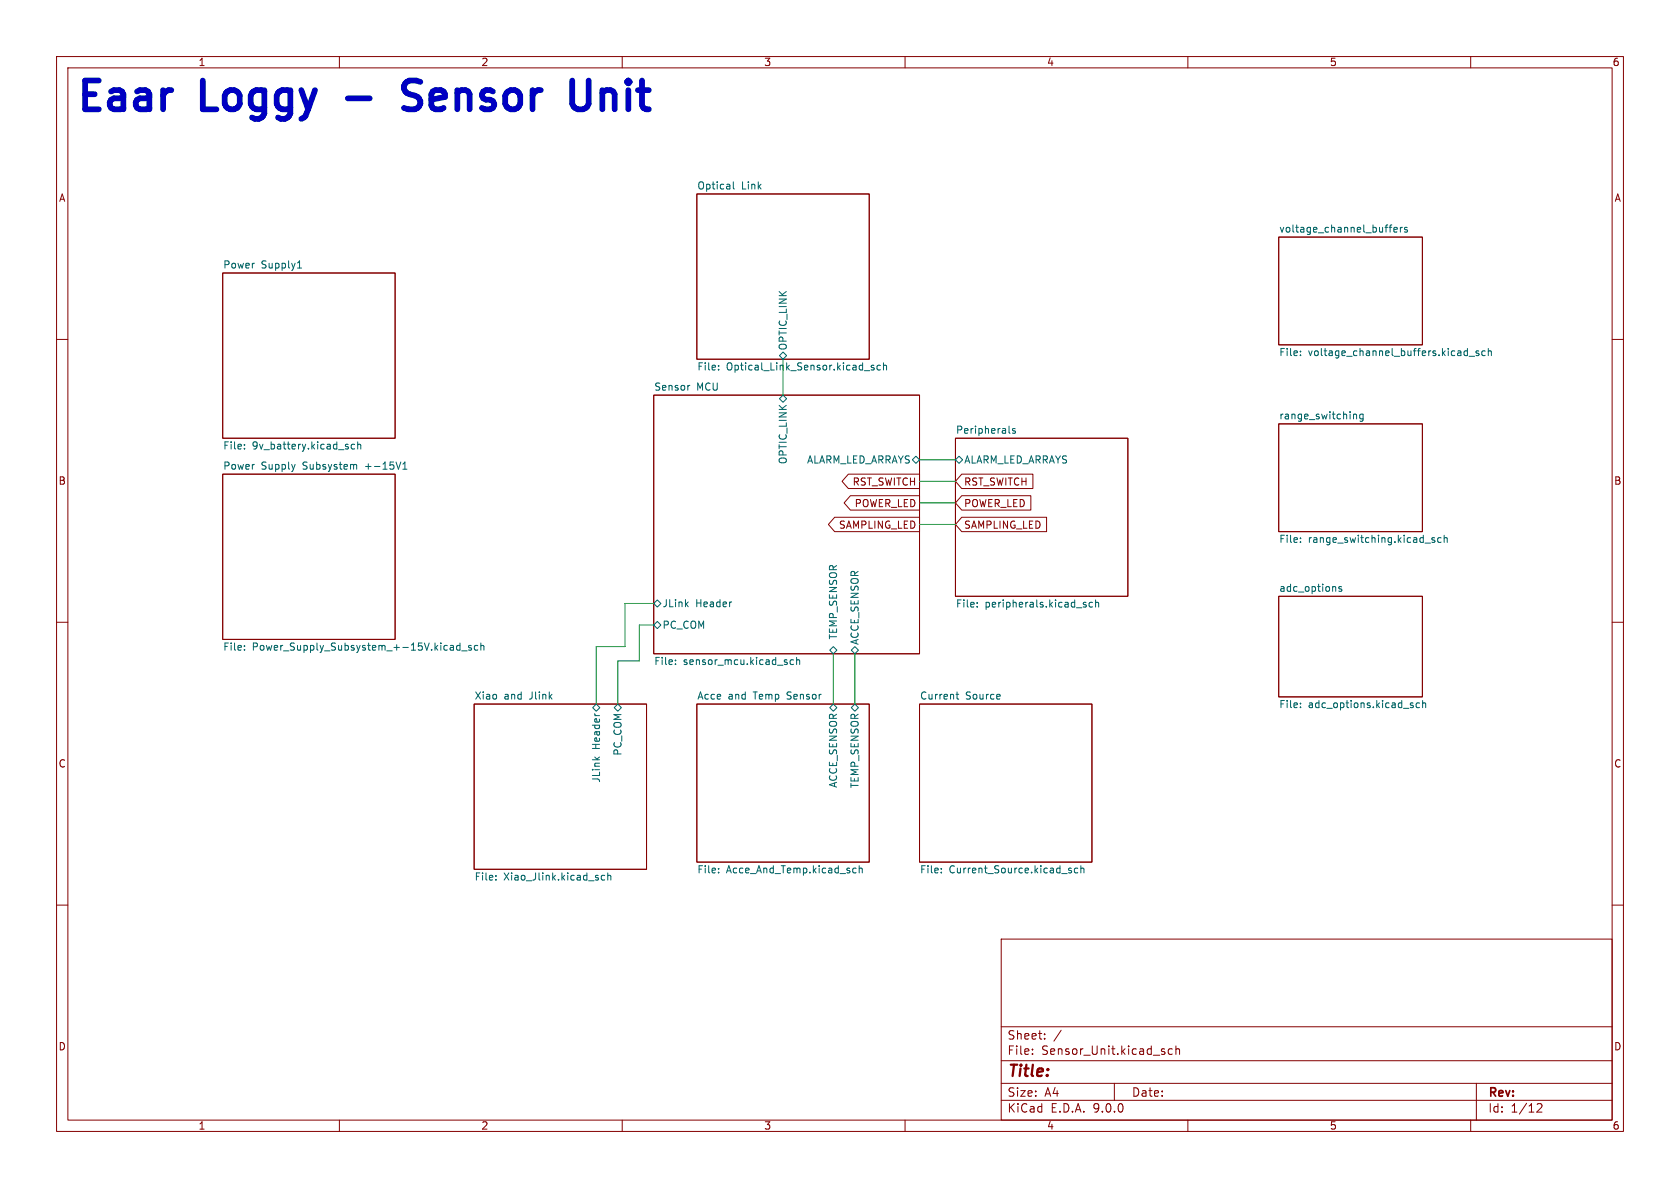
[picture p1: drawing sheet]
<svg xmlns="http://www.w3.org/2000/svg" width="297mm" height="210mm" viewBox="0 0 297 210" stroke-linecap="round" stroke-linejoin="round" font-family="sans-serif">
<g fill="none" stroke="#840000" stroke-width=".18">
<path d="M10 10h277v190h-277zM12 12h273v186h-273zM60 10v2M110 10v2M160 10v2M210 10v2M260 10v2M123.2 34.3h30.5v29.2h-30.5zM39.4 48.3h30.4v29.2h-30.4zM226.1 41.9h25.4v19.1h-25.4zM10 60h2M115.6 69.9h47v45.7h-47z"/>
<path d="M168.9 77.5h30.5v27.9h-30.5zM226.1 74.9h25.4v19.1h-25.4zM285 60h2M39.4 83.8h30.4v29.2h-30.4zM147.6 91.4h15v2.6h-15l-1.2-1.3zM150 83.8h12.6v2.6h-12.6l-1.1-1.3zM150.3 87.6h12.3v2.6h-12.3l-1.1-1.3zM170 91.4h15v2.6h-15l-1.1-1.3zM170 83.8h12.6v2.6h-12.6l-1.1-1.3zM170 87.6h12.2v2.6h-12.2l-1.1-1.3zM10 110h2M226.1 105.4h25.4v17.8h-25.4z"/>
<path d="M285 110h2M83.8 124.5h30.5v29.2h-30.5zM123.2 124.5h30.5v27.9h-30.5zM162.6 124.5h30.4v27.9h-30.4zM10 160h2M177 166h108v32h-108zM285 160h2M60 198v2M110 198v2M160 198v2M177 194.5h108M177 191.5h108"/>
<path d="M177 187.5h108M177 181.5h108M182.5 186.3v.1M182.5 185.5v.1M184.7 183.6v.1M184.7 182.8v.1M187.6 182.1l-1.3 2M197 191.5v3M207.2 185.5l-.4-.1-.3 .3v.4l.2 .2h.5M207.9 185.5l.2-.1 .4 .1v.9M207.9 184.9v1.5M210 198v2"/>
<path d="M260 198v2M261 191.5v6.5M271.7 195.2l.6-.1 .2 .1 .1 .3-.9 1.1h.9"/>
</g>
<g fill="none" stroke="#006464" stroke-width=".18">
<path d="M129.6 32.1v1.1l.2 .2M246.1 39.8h-.3M52.6 47.4h.7M52.7 46.4l.3-.3v1.3M245.6 40.2h.5M246.4 40.6l.6-.1v-.3h-.4l-.2 .2 .1 .6h.5M247.6 40.2v.8M247.9 40.2l-.3 .2M248.8 40.2h-.3l-.2 .2 .1 .2 .4 .1v.3h-.5M43.2 79.3v.1M43.2 78.6v.1M62.7 78.6l-.4-.1-.2 .3 .1 .5h.5"/>
<path d="M63.2 78.7l.2-.2 .3 .1 .1 .8M63.2 78.1v1.3M122 68.1l-.3 .1M127 64.6v.1M127 65.3v.1M137.8 70.5l.6-.6 .7 .6-.7 .6zM137.8 62.9l.6-.7 .7 .7-.7 .6zM152.8 65.5h1M154.5 64.6h-.3l-.2 .1 .1 .2 .4 .1v.3h-.5M155.6 64.6h-.3l-.3 .2 .2 .5h.4M156.2 64.7l.2-.1h.3v.8M156.2 64.1v1.3"/>
<path d="M178.4 76.4l.2 .2M179.5 75.8l-.3-.1-.2 .2v.2l.5 .1v.3h-.5M229.9 62.1v.1M229.9 62.7v.2M239.3 73.3h.5v.8M241 73.3l-.4-.1-.2 .3 .1 .5h.5M241 73.2v1l-.3 .3-.3-.1M259.3 62l.1 .1M259.4 61.6v1.3M259.4 62.8l-.1 .1M259.7 63h1M261.4 62.1l-.3-.1-.2 .2 .1 .2 .4 .1v.3h-.5"/>
<path d="M262.6 62.1l-.4-.1-.2 .3 .1 .5h.5M263.1 62.1l.2-.1 .3 .1 .1 .8M263.1 61.6v1.3M62.9 82.1l.2 .2v.6M71.2 82.9h.7M71.2 82l.4-.3v1.2M161.3 81.3l.6-.7 .7 .7-.7 .6zM168.9 81.3l.6-.7 .7 .7-.7 .6zM229.9 95.8v.1M229.9 95.1v.1M253.6 95.1l-.3-.1-.2 .2 .1 .2 .4 .1v.3h-.5M254.8 95.1l-.4-.1-.2 .3 .1 .5h.5"/>
<path d="M255.3 95.2l.2-.2 .3 .1 .1 .8M255.3 94.6v1.3M43.2 114.2v.1M43.2 114.8v.1M81.3 113.7v1.2M81.3 114.2l-.3-.1-.3 .2 .1 .6h.5M81.6 115.1h1M83.3 114.2l-.3-.1-.2 .2 .1 .2 .4 .1v.3h-.5M84.5 114.2l-.4-.1-.2 .2 .1 .6h.5M85 114.2l.2-.1 .3 .1 .1 .7M85 113.7v1.2M115.6 106.7l.6-.7 .6 .7-.6 .6z"/>
<path d="M115.6 110.5l.6-.6 .6 .6-.6 .6zM119.4 117.4v.1M119.4 116.7v.1M140.3 116.7l-.4-.1-.2 .3 .1 .5h.5M140.8 116.8l.2-.2 .3 .1 .1 .8M140.8 116.2v1.3M146.7 114.9l.6-.6 .7 .6-.7 .7zM151.1 114.3l.7 .6-.7 .7-.6-.7zM172.8 107.2v.1M172.8 106.5v.2M191.7 106.9l.3 .1 .1 .1-.2 .2h-.3M191.7 106.5h.3"/>
<path d="M193.1 106.5h-.3l-.3 .2 .2 .6h.4M193.7 106.6l.2-.1h.3v.8M193.7 106v1.3M237.2 103.7h-.3l-.2 .2v.2l.5 .1v.3h-.5M104.8 125.1l.6-.6 .6 .6-.6 .6zM108.6 125.1l.6-.6 .7 .6-.7 .6zM146.7 125.1l.6-.6 .7 .6-.7 .6zM150.5 125.1l.6-.6 .7 .6-.7 .6zM169 122.7h.5M169.2 122.3v1.1l.3 .2M229.9 124.3v.1M229.9 125v.1"/>
<path d="M249.5 124.7h.3l.1 .2-.2 .2h-.3M249.5 124.3h.3M251 124.3h-.4l-.2 .2 .1 .5h.5M251.5 124.4l.2-.1h.3v.8M251.5 123.8v1.3M87.7 155.5v.1M87.7 154.8v.1M106.9 154.8l-.4-.1-.2 .3 .1 .5h.5M107.4 154.9l.2-.2 .3 .1 .1 .8M107.4 154.3v1.3M127 154.2v.1M127 153.5v.1"/>
<path d="M150.8 154.2l.2 .1 .4-.1M151.4 153.5h-.4l-.2 .1M151.9 153.6l.2-.1h.3v.8M151.9 153v1.3M166.4 154.2v.1M166.4 153.5v.1M189.1 153.9h.3l.1 .2-.2 .2h-.3M189.1 153.5h.3M190.5 153.5h-.3l-.3 .2 .2 .5h.4M191.1 153.6l.2-.1h.3v.8M191.1 153v1.3"/>
</g>
<path d="M138.4 63.5v6.4M162.6 81.3h6.3M162.6 92.7h6.3M162.6 85.1h6.3M162.6 88.9h6.3M115.6 110.5h-2.6v6.3h-3.8v7.7M115.6 106.7h-5.1v7.6h-5.1v10.2M147.3 115.6v8.9M151.1 115.6v8.9" fill="none" stroke="#009600" stroke-width=".18"/>
<path d="M61.5 17.4h3.9M71.4 19.1l.7 .2h1.2M73.6 14.2h-1.2a1.23 1.23 0 0 0-1 1.2 1.23 1.23 0 0 0 1 1.3l.9 .2M104.1 14.2v4.2l-.5 .7-.5 .2h-1l-.5-.2" fill="none" stroke="#0000c2" stroke-width="1"/>
<g font-size="7.1" fill="#0000c2">
<text x="12.8" y="21.1">Eaar</text>
<text x="35.7" y="21.1">Loggy</text>
<text x="75.5" y="21.1">Sensor</text>
<text x="107.1" y="21.1">Unit</text>
</g>
<text font-size="2.8" fill="#840000" x="178" y="190.9">Title:</text>
<g font-size="2.1" fill="#840000">
<text x="178" y="184">Sheet:</text>
<text x="178" y="186.7">File:</text>
<text x="184.1" y="186.7">Sensor_Unit.kicad_sch</text>
<text x="178" y="196.9">KiCad</text>
<text x="178" y="194.1">Size:</text>
<text x="184.7" y="194.1">A4</text>
<text x="185.7" y="196.9">E.D.A.</text>
<text x="193.3" y="196.9">9.0.0</text>
<text x="200" y="194.1">Date:</text>
<text x="263" y="194.3">Rev:</text>
<text x="263" y="196.9">Id:</text>
<text x="267.1" y="196.9">1/12</text>
</g>
<g font-size="1.8" fill="#840000">
<text x="35" y="11.9">1</text>
<text x="85" y="11.9">2</text>
<text x="135" y="11.9">3</text>
<text x="185" y="11.9">4</text>
<text x="235" y="11.9">5</text>
<text x="285" y="11.9">6</text>
<text x="10.3" y="35.9">A</text>
<text x="285.3" y="35.9">A</text>
<text x="10.3" y="85.9">B</text>
<text x="150.6" y="86">RST_SWITCH</text>
<text x="151" y="89.9">POWER_LED</text>
<text x="170.3" y="86">RST_SWITCH</text>
<text x="170.3" y="89.9">POWER_LED</text>
<text x="285.3" y="85.9">B</text>
<text x="148.2" y="93.7">SAMPLING_LED</text>
<text x="170.3" y="93.7">SAMPLING_LED</text>
<text x="10.3" y="135.9">C</text>
<text x="285.3" y="135.9">C</text>
<text x="10.3" y="185.9">D</text>
<text x="285.3" y="185.9">D</text>
<text x="35" y="199.9">1</text>
<text x="85" y="199.9">2</text>
<text x="135" y="199.9">3</text>
<text x="185" y="199.9">4</text>
<text x="235" y="199.9">5</text>
<text x="285" y="199.9">6</text>
</g>
<g font-size="1.8" fill="#006464">
<text x="123.2" y="33.6">Optical</text>
<text x="131.1" y="33.6">Link</text>
<text x="226.1" y="41.2">voltage_channel_buffers</text>
<text x="39.4" y="47.5">Power</text>
<text x="46.2" y="47.5">Supply1</text>
<text x="123.2" y="65.8">File:</text>
<text x="128.4" y="65.8">Optical_Link_Sensor.kicad_sch</text>
<text x="139.3" y="62" transform="rotate(-90 139.3 62)">OPTIC_LINK</text>
<text x="226.1" y="63.3">File:</text>
<text x="231.3" y="63.3">voltage_channel_buffers.kicad_sch</text>
<text x="115.6" y="69.1">Sensor</text>
<text x="123.2" y="69.1">MCU</text>
<text x="168.9" y="76.8">Peripherals</text>
<text x="226.1" y="74.2">range_switching</text>
<text x="39.4" y="79.8">File:</text>
<text x="39.4" y="83.1">Power</text>
<text x="44.6" y="79.8">9v_battery.kicad_sch</text>
<text x="46.2" y="83.1">Supply</text>
<text x="53.6" y="83.1">Subsystem</text>
<text x="64.8" y="83.1">+-15V1</text>
<text x="139.3" y="82.2" transform="rotate(-90 139.3 82.2)">OPTIC_LINK</text>
<text x="142.6" y="82.1">ALARM_LED_ARRAYS</text>
<text x="170.4" y="82.1">ALARM_LED_ARRAYS</text>
<text x="226.1" y="96.3">File:</text>
<text x="231.3" y="96.3">range_switching.kicad_sch</text>
<text x="117" y="107.5">JLink</text>
<text x="123" y="107.5">Header</text>
<text x="168.9" y="107.7">File:</text>
<text x="174.1" y="107.7">peripherals.kicad_sch</text>
<text x="226.1" y="104.7">adc_options</text>
<text x="117" y="111.4">PC_COM</text>
<text x="148.2" y="112.9" transform="rotate(-90 148.2 112.9)">TEMP_SENSOR</text>
<text x="39.4" y="115.3">File:</text>
<text x="44.6" y="115.3">Power_Supply_Subsystem_+-15V.kicad_sch</text>
<text x="115.6" y="117.9">File:</text>
<text x="120.8" y="117.9">sensor_mcu.kicad_sch</text>
<text x="152" y="114.1" transform="rotate(-90 152 114.1)">ACCE_SENSOR</text>
<text x="83.8" y="123.7">Xiao</text>
<text x="89.1" y="123.7">and</text>
<text x="93.7" y="123.7">Jlink</text>
<text x="123.2" y="123.7">Acce</text>
<text x="128.7" y="123.7">and</text>
<text x="133.3" y="123.7">Temp</text>
<text x="139.4" y="123.7">Sensor</text>
<text x="162.6" y="123.7">Current</text>
<text x="170.7" y="123.7">Source</text>
<text x="226.1" y="125.5">File:</text>
<text x="231.3" y="125.5">adc_options.kicad_sch</text>
<text x="106.3" y="132.5" transform="rotate(-90 106.3 132.5)">Header</text>
<text x="110.1" y="133.7" transform="rotate(-90 110.1 133.7)">PC_COM</text>
<text x="106.3" y="138.5" transform="rotate(-90 106.3 138.5)">JLink</text>
<text x="148.2" y="139.4" transform="rotate(-90 148.2 139.4)">ACCE_SENSOR</text>
<text x="152" y="139.2" transform="rotate(-90 152 139.2)">TEMP_SENSOR</text>
<text x="83.8" y="156">File:</text>
<text x="89" y="156">Xiao_Jlink.kicad_sch</text>
<text x="123.2" y="154.7">File:</text>
<text x="128.4" y="154.7">Acce_And_Temp.kicad_sch</text>
<text x="162.6" y="154.7">File:</text>
<text x="167.8" y="154.7">Current_Source.kicad_sch</text>
</g>
</svg>
